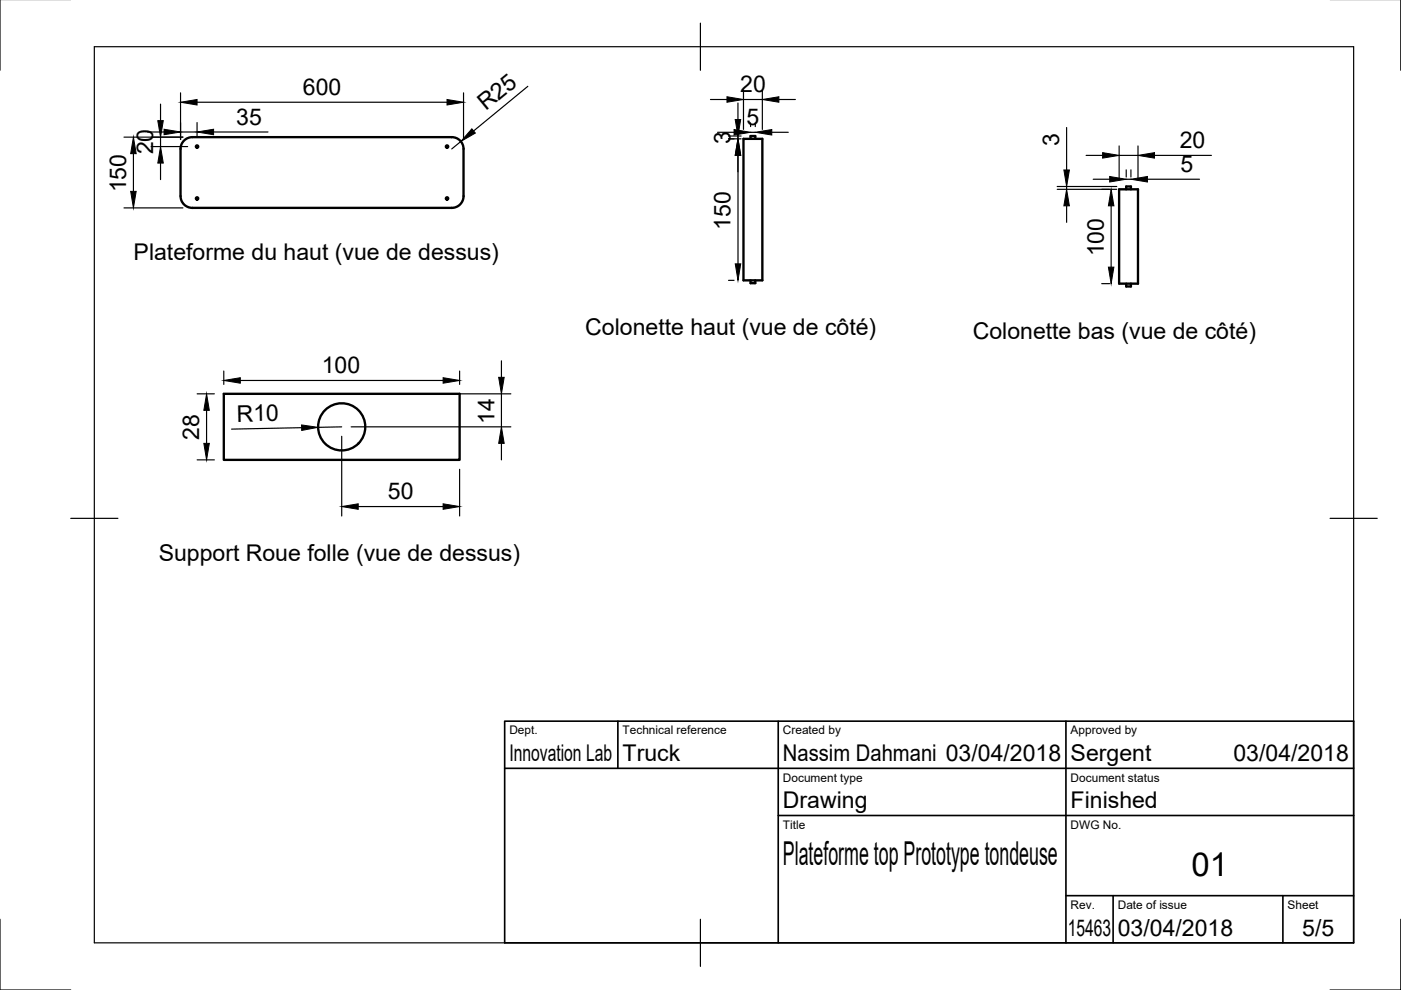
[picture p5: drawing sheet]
<svg xmlns="http://www.w3.org/2000/svg" width="297mm" height="210mm" viewBox="0 0 297 210" stroke-linecap="round" stroke-linejoin="round" font-family="sans-serif">
<!-- layer: Visible -->
<g fill="none" stroke="#000" stroke-width=".5">
<path d="M39.2 29.6l1-.5h.6h55a2.5 2.5 0 0 1 2.5 2.5v10a2.5 2.5 0 0 1-2.5 2.5h-55a2.5 2.5 0 0 1-2.5-2.5v-10a2.5 2.5 0 0 1 .9-2zM157.6 29.4h4v30h-4zM159.1 29.4v-.6h1v.6M159.1 59.4v.6h1v-.6M237.3 40.1h4v20h-4zM238.8 40.1v-.6h1v.6M238.8 60.1v.6h1v-.6M47.4 83.5h50v14h-50z"/>
<circle cx="41.8" cy="31.1" r=".25"/>
<circle cx="94.8" cy="31.1" r=".25"/>
<circle cx="41.8" cy="42.1" r=".25"/>
<circle cx="94.8" cy="42.1" r=".25"/>
<circle cx="72.4" cy="90.5" r="5"/>
</g>
<!-- layer: Border -->
<path d="M0 -.1v15M297 -.1v15M20 9.9h267v190h-267zM148.5 4.9v10M15 109.9h10M282 109.9h10M0 194.9v15h15M148.5 194.9v10M297 194.9v15h-15" fill="none" stroke="#000" stroke-width=".25"/>
<!-- layer: TitleBlock -->
<path d="M107 152.9h180v47h-180zM131 152.9v10M165 152.9v47M226 152.9v47M107 162.9h180M165 172.9h122M226 189.9h61M236 189.9v10M272 189.9v10" fill="none" stroke="#000" stroke-width=".35"/>
<!-- layer: Dimensions -->
<g fill="none" stroke="#000" stroke-width=".25">
<path d="M38.3 19.7v9.9M98.3 19.7v9.9M111.9 18.3l-11.5 9.5M157.6 19.1v8.3M161.6 19.1v8.3M26.3 29.1h12.5M28.3 32.6v8M31.3 28h3.5M32 31.1h7.8M34 22.1v3.5M34 29.1v2M34 34.6v3.5"/>
<path d="M38.3 28h3.5M41.8 26v3.1M41.8 21.7h53M45.3 28h11.5M97.7 30l-1.9 1.6M150.6 21.1h3.5M152.1 28h3.5M154.5 29.4h2.6M154.5 28.8h2.6M156.5 21.8v3.5M156.5 28.8v.6M156.5 32.9v23"/>
<path d="M157.6 21.1h4M159.1 26v.8M159.1 28h1M160.1 26v.8M163.6 28h3.5M165.1 21.1h3.5M224.1 39.5h12.7M226.1 27v9M226.1 39.5v.6M230.3 32.9h3.5M231.8 38h3.5M237.3 30.9v7.2"/>
<path d="M237.3 32.9h4M238.8 36v1.5M238.8 38h1M239.8 36v1.5M241.3 30.9v7.2M243.3 38h11M244.8 32.9h12M26.3 44.1h12.5M154.5 59.4h1.1M224.1 40.1h12.7M226.1 43.6v3.5M235.6 43.6v13"/>
<path d="M47.4 78.7v2.8M97.4 78.7v2.8M106.3 76.5v3.5M233.6 60.1h1.7M41.8 97.5h3.6M41.8 83.5h3.6M43.8 87v7M49.4 83.5h58.9M50.9 80.7h43M64 90.7l-14.9 .3M72.4 90.5l-5 .1M72.4 92.5v16.9"/>
<path d="M74.4 90.5h33.9M97.4 99.5v9.9M106.3 83.5v7M106.3 94v3.5M75.9 107.4h18"/>
</g>
<g fill="#000" stroke="#000" stroke-width=".21">
<path d="M28.3 29.1l.6 3.5h-1.2zM33.5 25.6h1.1l-.6 3.5zM34 31.1l.6 3.5h-1.1zM34.8 27.4l3.5 .6-3.5 .6zM38.3 21.7l3.5-.6v1.2zM41.8 28l3.5-.6v1.2zM94.8 21.1l3.5 .6-3.5 .6zM100 27.3l.8 .9-3.1 1.8zM154.1 20.5l3.5 .6-3.5 .6zM155.6 27.5l3.5 .5-3.5 .6zM156.5 29.4l.5 3.5h-1.1zM155.9 25.3h1.1l-.5 3.5z"/>
<path d="M156.5 29.4l.6 3.5h-1.2zM160.1 28l3.5-.5v1.1zM161.6 21.1l3.5-.6v1.2zM225.6 36h1.1l-.6 3.5zM233.8 32.4l3.5 .5-3.5 .6zM235.3 37.4l3.5 .6-3.5 .6zM239.8 38l3.5-.6v1.2zM241.3 32.9l3.5-.5v1.1zM27.7 40.6h1.2l-.6 3.5zM155.9 55.9h1.2l-.6 3.5zM226.1 40.1l.6 3.5h-1.1zM235 56.6h1.2l-.6 3.5z"/>
<path d="M235.6 40.1l.6 3.5h-1.2zM43.2 94h1.2l-.6 3.5zM43.8 83.5l.6 3.5h-1.2zM47.4 80.7l3.5-.6v1.1zM63.9 90.1l3.5 .5-3.4 .7zM93.9 80.1l3.5 .6-3.5 .5zM106.3 90.5l.6 3.5h-1.2zM105.7 80h1.2l-.6 3.5zM72.4 107.4l3.5-.6v1.2zM93.9 106.8l3.5 .6-3.5 .6z"/>
</g>
<g font-size="7">
<text x="166" y="183.4">Plateforme top Prototype tondeuse</text>
<text x="252.6" y="185.8">01</text>
</g>
<g font-size="4.9">
<text x="64.2" y="20.1">600</text>
<text x="103" y="23.6" transform="rotate(-39 103 23.6)">R25</text>
<text x="157" y="19.5">20</text>
<text x="50.1" y="26.4">35</text>
<text x="158.3" y="26.5">5</text>
<text x="32.5" y="32.8" transform="rotate(-90 32.5 32.8)">20</text>
<text x="154.9" y="30.5" transform="rotate(-90 154.9 30.5)">3</text>
<text x="224.6" y="31" transform="rotate(-90 224.6 31)">3</text>
<text x="250.1" y="31.4">20</text>
<text x="26.7" y="40.8" transform="rotate(-90 26.7 40.8)">150</text>
<text x="250.3" y="36.4">5</text>
<text x="154.9" y="48.7" transform="rotate(-90 154.9 48.7)">150</text>
<text x="28.3" y="55.1">Plateforme du haut (vue de dessus)</text>
<text x="234" y="54.4" transform="rotate(-90 234 54.4)">100</text>
<text x="124.1" y="70.9">Colonette haut (vue de côté)</text>
<text x="206.2" y="71.9">Colonette bas (vue de côté)</text>
<text x="68.2" y="79.1">100</text>
<text x="50.2" y="89.4" transform="rotate(-1 50.2 89.4)">R10</text>
<text x="104.8" y="89.9" transform="rotate(-90 104.8 89.9)">14</text>
<text x="42.2" y="93.2" transform="rotate(-90 42.2 93.2)">28</text>
<text x="82.2" y="105.8">50</text>
<text x="33.6" y="118.9">Support Roue folle (vue de dessus)</text>
<text x="108" y="161.4">Innovation Lab</text>
<text x="132" y="161.4">Truck</text>
<text x="166" y="161.4">Nassim Dahmani 03/04/2018</text>
<text x="227" y="161.4">Sergent</text>
<text x="261.5" y="161.4">03/04/2018</text>
<text x="166" y="171.4">Drawing</text>
<text x="227" y="171.4">Finished</text>
<text x="226.4" y="198.5">15463</text>
<text x="237" y="198.4">03/04/2018</text>
<text x="276.1" y="198.6">5/5</text>
</g>
<g font-size="2.5">
<text x="108" y="155.7">Dept.</text>
<text x="132" y="155.7">Technical reference</text>
<text x="166" y="155.7">Created by</text>
<text x="227" y="155.7">Approved by</text>
<text x="166" y="165.7">Document type</text>
<text x="227" y="165.7">Document status</text>
<text x="166" y="175.7">Title</text>
<text x="227" y="175.7">DWG No.</text>
<text x="227" y="192.7">Rev.</text>
<text x="237" y="192.7">Date of issue</text>
<text x="273" y="192.7">Sheet</text>
</g>
</svg>
